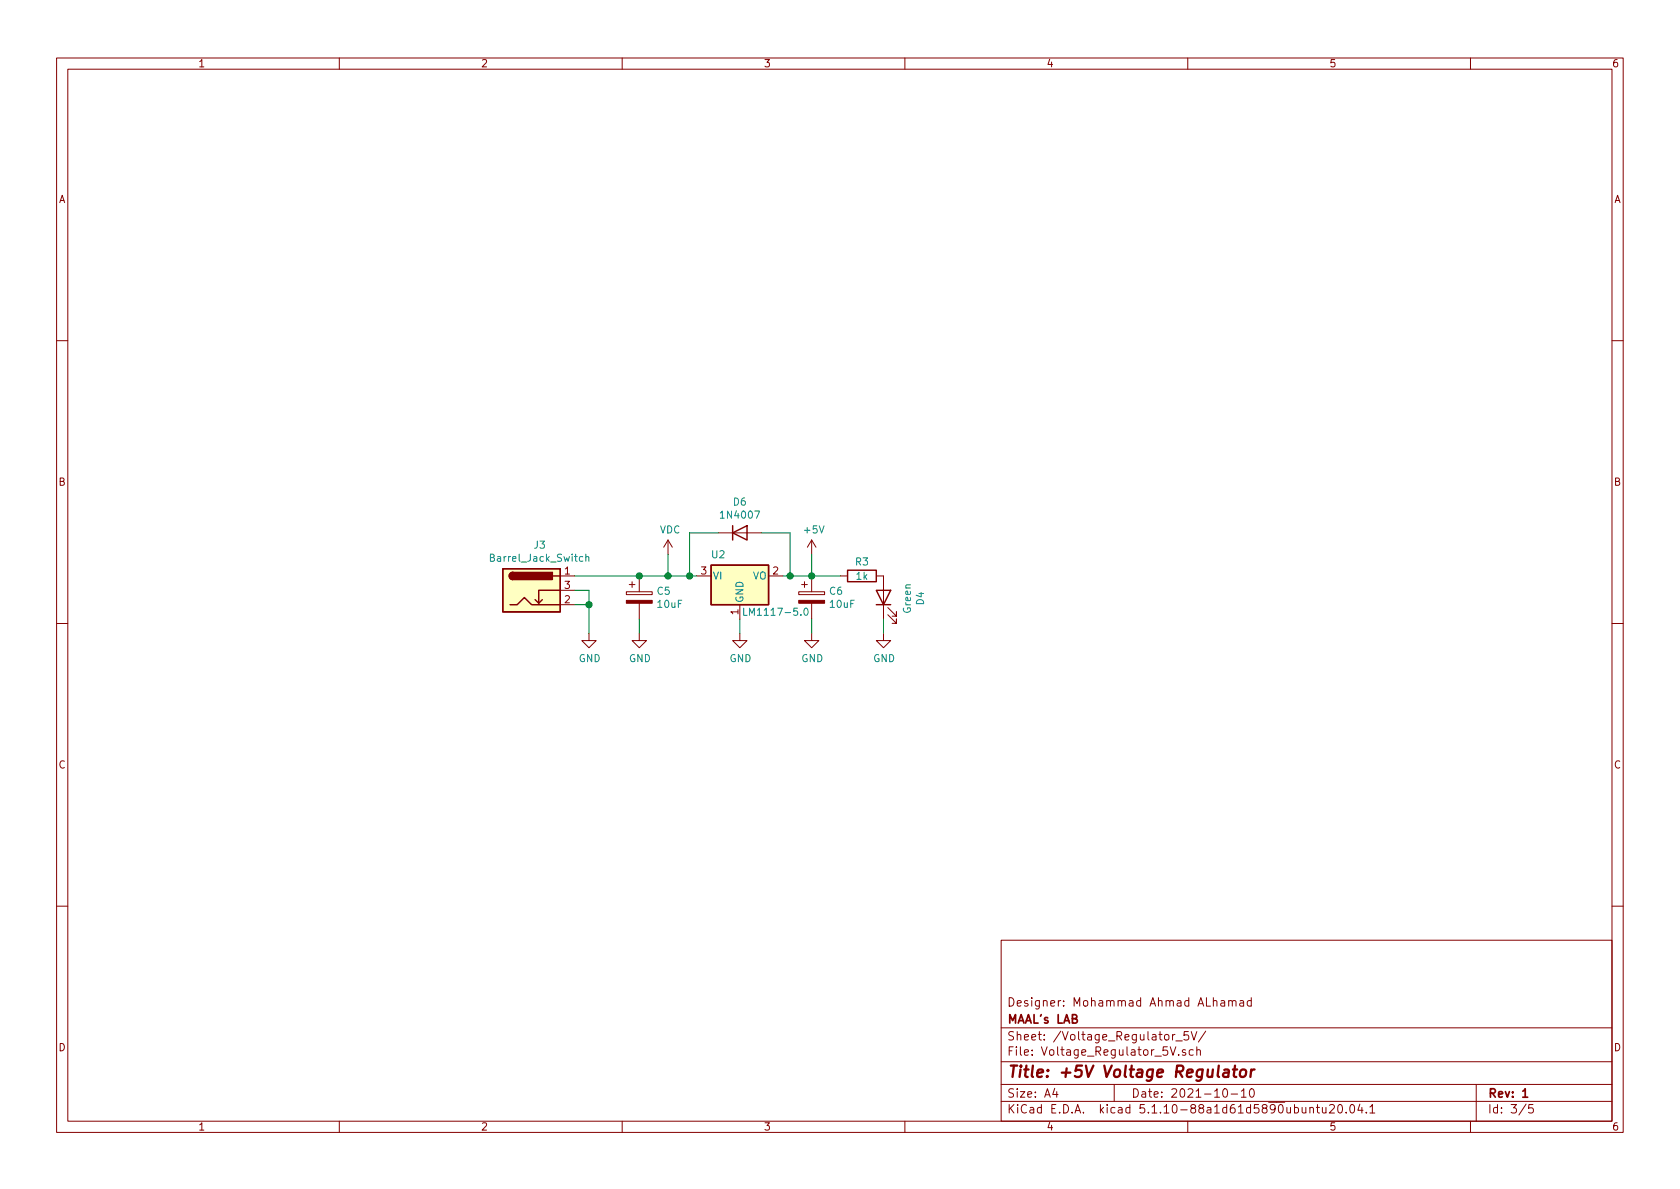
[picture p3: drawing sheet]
EESchema Schematic File Version 4
EELAYER 30 0
EELAYER END
$Descr A4 11693 8268
encoding utf-8
Sheet 3 5
Title "+5V Voltage Regulator"
Date "2021-10-10"
Rev "1"
Comp "MAAL's LAB"
Comment1 "Designer: Mohammad Ahmad ALhamad"
Comment2 ""
Comment3 ""
Comment4 ""
$EndDescr
$Comp
L Regulator_Linear:LM1117-5.0 U?
U 1 1
P 5150 4000
AR Path="/61679494" Ref="U?"  Part="1" 
AR Path="/6167065A/61679494" Ref="U2"  Part="1" 
F 0 "U2" H 5000 4150 50  0000 C CNN
F 1 "LM1117-5.0" H 5400 3750 50  0000 C CNN
F 2 "Package_TO_SOT_SMD:SOT-223-3_TabPin2" H 5150 4000 50  0001 C CNN
F 3 "http://www.ti.com/lit/ds/symlink/lm1117.pdf" H 5150 4000 50  0001 C CNN
	1    5150 4000
	1    0    0    -1  
$EndComp
$Comp
L power:+5V #PWR?
U 1 1
P 5650 3850
AR Path="/6167949A" Ref="#PWR?"  Part="1" 
AR Path="/6167065A/6167949A" Ref="#PWR022"  Part="1" 
F 0 "#PWR022" H 5650 3700 50  0001 C CNN
F 1 "+5V" H 5665 4023 50  0000 C CNN
F 2 "" H 5650 3850 50  0001 C CNN
F 3 "" H 5650 3850 50  0001 C CNN
	1    5650 3850
	1    0    0    -1  
$EndComp
$Comp
L power:GND #PWR?
U 1 1
P 5150 4400
AR Path="/616794A0" Ref="#PWR?"  Part="1" 
AR Path="/6167065A/616794A0" Ref="#PWR021"  Part="1" 
F 0 "#PWR021" H 5150 4150 50  0001 C CNN
F 1 "GND" H 5155 4227 50  0000 C CNN
F 2 "" H 5150 4400 50  0001 C CNN
F 3 "" H 5150 4400 50  0001 C CNN
	1    5150 4400
	1    0    0    -1  
$EndComp
$Comp
L power:VDC #PWR?
U 1 1
P 4650 3850
AR Path="/616794A6" Ref="#PWR?"  Part="1" 
AR Path="/6167065A/616794A6" Ref="#PWR020"  Part="1" 
F 0 "#PWR020" H 4650 3750 50  0001 C CNN
F 1 "VDC" H 4665 4023 50  0000 C CNN
F 2 "" H 4650 3850 50  0001 C CNN
F 3 "" H 4650 3850 50  0001 C CNN
	1    4650 3850
	1    0    0    -1  
$EndComp
Wire Wire Line
	4850 4000 4800 4000
Wire Wire Line
	4650 4000 4650 3850
$Comp
L Device:R R?
U 1 1
P 6000 4000
AR Path="/616794B4" Ref="R?"  Part="1" 
AR Path="/6167065A/616794B4" Ref="R3"  Part="1" 
F 0 "R3" V 5900 4000 50  0000 C CNN
F 1 "1k" V 6000 4000 50  0000 C CNN
F 2 "Resistor_SMD:R_0805_2012Metric_Pad1.20x1.40mm_HandSolder" V 5930 4000 50  0001 C CNN
F 3 "~" H 6000 4000 50  0001 C CNN
	1    6000 4000
	0    1    1    0   
$EndComp
$Comp
L Device:LED D?
U 1 1
P 6150 4150
AR Path="/616794BA" Ref="D?"  Part="1" 
AR Path="/6167065A/616794BA" Ref="D4"  Part="1" 
F 0 "D4" H 6143 3895 50  0000 C CNN
F 1 "Green" H 6143 3986 50  0000 C CNN
F 2 "LED_SMD:LED_0402_1005Metric_Pad0.77x0.64mm_HandSolder" H 6150 4150 50  0001 C CNN
F 3 "~" H 6150 4150 50  0001 C CNN
	1    6150 4150
	0    -1   -1   0   
$EndComp
$Comp
L power:GND #PWR?
U 1 1
P 5650 4400
AR Path="/616794C0" Ref="#PWR?"  Part="1" 
AR Path="/6167065A/616794C0" Ref="#PWR023"  Part="1" 
F 0 "#PWR023" H 5650 4150 50  0001 C CNN
F 1 "GND" H 5655 4227 50  0000 C CNN
F 2 "" H 5650 4400 50  0001 C CNN
F 3 "" H 5650 4400 50  0001 C CNN
	1    5650 4400
	1    0    0    -1  
$EndComp
$Comp
L power:GND #PWR?
U 1 1
P 6150 4400
AR Path="/616794C6" Ref="#PWR?"  Part="1" 
AR Path="/6167065A/616794C6" Ref="#PWR024"  Part="1" 
F 0 "#PWR024" H 6150 4150 50  0001 C CNN
F 1 "GND" H 6155 4227 50  0000 C CNN
F 2 "" H 6150 4400 50  0001 C CNN
F 3 "" H 6150 4400 50  0001 C CNN
	1    6150 4400
	1    0    0    -1  
$EndComp
Wire Wire Line
	5850 4000 5650 4000
Connection ~ 5650 4000
Wire Wire Line
	5650 4000 5500 4000
Wire Wire Line
	5650 3850 5650 4000
$Comp
L Connector:Barrel_Jack_Switch J3
U 1 1
P 3700 4100
F 0 "J3" H 3757 4417 50  0000 C CNN
F 1 "Barrel_Jack_Switch" H 3757 4326 50  0000 C CNN
F 2 "Connector_BarrelJack:BarrelJack_Wuerth_6941xx301002" H 3750 4060 50  0001 C CNN
F 3 "~" H 3750 4060 50  0001 C CNN
F 4 "https://octopart.com/694108301002-w%C3%BCrth+elektronik-52676102?r=sp#PriceAndStock" H 3700 4100 50  0001 C CNN "Resource"
	1    3700 4100
	1    0    0    -1  
$EndComp
$Comp
L power:GND #PWR?
U 1 1
P 4450 4400
AR Path="/61820FD5" Ref="#PWR?"  Part="1" 
AR Path="/6167065A/61820FD5" Ref="#PWR019"  Part="1" 
F 0 "#PWR019" H 4450 4150 50  0001 C CNN
F 1 "GND" H 4455 4227 50  0000 C CNN
F 2 "" H 4450 4400 50  0001 C CNN
F 3 "" H 4450 4400 50  0001 C CNN
	1    4450 4400
	1    0    0    -1  
$EndComp
$Comp
L power:GND #PWR?
U 1 1
P 4100 4400
AR Path="/618212B4" Ref="#PWR?"  Part="1" 
AR Path="/6167065A/618212B4" Ref="#PWR018"  Part="1" 
F 0 "#PWR018" H 4100 4150 50  0001 C CNN
F 1 "GND" H 4105 4227 50  0000 C CNN
F 2 "" H 4100 4400 50  0001 C CNN
F 3 "" H 4100 4400 50  0001 C CNN
	1    4100 4400
	1    0    0    -1  
$EndComp
Connection ~ 4650 4000
Wire Wire Line
	4000 4100 4100 4100
Wire Wire Line
	4100 4100 4100 4200
Wire Wire Line
	4000 4200 4100 4200
Connection ~ 4100 4200
Wire Wire Line
	4100 4200 4100 4400
Wire Wire Line
	4450 4300 4450 4400
Wire Wire Line
	5150 4300 5150 4400
Wire Wire Line
	5650 4300 5650 4400
Wire Wire Line
	6150 4300 6150 4400
$Comp
L Diode:1N4007 D6
U 1 1
P 5150 3700
F 0 "D6" H 5150 3917 50  0000 C CNN
F 1 "1N4007" H 5150 3826 50  0000 C CNN
F 2 "Diode_THT:D_DO-41_SOD81_P10.16mm_Horizontal" H 5150 3525 50  0001 C CNN
F 3 "http://www.vishay.com/docs/88503/1n4001.pdf" H 5150 3700 50  0001 C CNN
	1    5150 3700
	1    0    0    -1  
$EndComp
Wire Wire Line
	5300 3700 5500 3700
Wire Wire Line
	5500 3700 5500 4000
Connection ~ 5500 4000
Wire Wire Line
	5500 4000 5450 4000
Wire Wire Line
	5000 3700 4800 3700
Wire Wire Line
	4800 3700 4800 4000
Connection ~ 4800 4000
Wire Wire Line
	4800 4000 4650 4000
$Comp
L Device:CP C5
U 1 1
P 4450 4150
F 0 "C5" H 4568 4196 50  0000 L CNN
F 1 "10uF" H 4568 4105 50  0000 L CNN
F 2 "Capacitor_Tantalum_SMD:CP_EIA-3216-10_Kemet-I_Pad1.58x1.35mm_HandSolder" H 4488 4000 50  0001 C CNN
F 3 "~" H 4450 4150 50  0001 C CNN
	1    4450 4150
	1    0    0    -1  
$EndComp
Wire Wire Line
	4000 4000 4450 4000
Wire Wire Line
	4450 4000 4650 4000
Connection ~ 4450 4000
$Comp
L Device:CP C6
U 1 1
P 5650 4150
F 0 "C6" H 5768 4196 50  0000 L CNN
F 1 "10uF" H 5768 4105 50  0000 L CNN
F 2 "Capacitor_Tantalum_SMD:CP_EIA-3216-10_Kemet-I_Pad1.58x1.35mm_HandSolder" H 5688 4000 50  0001 C CNN
F 3 "~" H 5650 4150 50  0001 C CNN
	1    5650 4150
	1    0    0    -1  
$EndComp
$EndSCHEMATC
